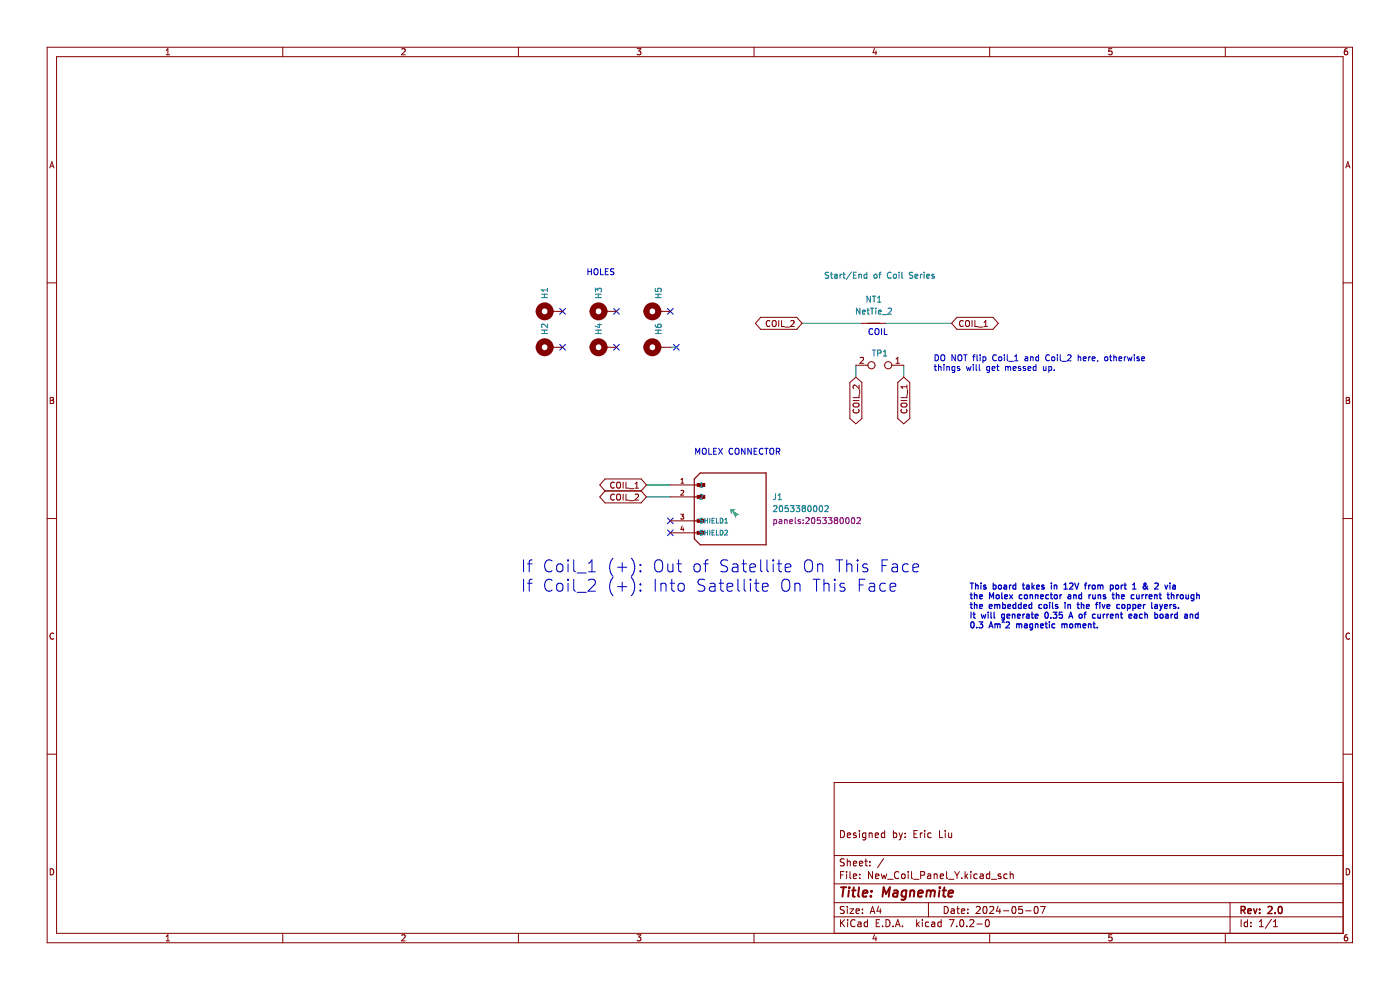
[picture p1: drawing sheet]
(kicad_sch (version 20230121) (generator eeschema)

 (paper "A4")

 (title_block
  (title "Magnemite")
  (date "2024-05-07")
  (rev "2.0")
  (comment 1 "Designed by: Eric Liu"))

 (lib_symbols
  (symbol "Device:NetTie_2" (pin_numbers hide) (pin_names (offset 0) hide) (in_bom no) (on_board yes)
   (property "Reference" "NT" (at 0 1.27 0) (effects (font (size 1.27 1.27))))
   (property "Value" "NetTie_2" (at 0 -1.27 0) (effects (font (size 1.27 1.27))))
   (property "Footprint" "" (at 0 0 0) (effects (font (size 1.27 1.27)) hide))
   (property "Datasheet" "~" (at 0 0 0) (effects (font (size 1.27 1.27)) hide))
   (symbol "NetTie_2_0_1"
    (polyline (pts (xy -1.27 0) (xy 1.27 0)) (stroke (width 0.254) (type default)) (fill (type none))))
   (symbol "NetTie_2_1_1"
    (pin passive line (at -2.54 0 0) (length 2.54) (name "1" (effects (font (size 1.27 1.27)))) (number "1" (effects (font (size 1.27 1.27)))))
    (pin passive line (at 2.54 0 180) (length 2.54) (name "2" (effects (font (size 1.27 1.27)))) (number "2" (effects (font (size 1.27 1.27)))))))
  (symbol "Mechanical:MountingHole_Pad" (pin_numbers hide) (pin_names (offset 1.016) hide) (in_bom yes) (on_board yes)
   (property "Reference" "H" (at 0 6.35 0) (effects (font (size 1.27 1.27))))
   (property "Value" "MountingHole_Pad" (at 0 4.445 0) (effects (font (size 1.27 1.27))))
   (property "Footprint" "" (at 0 0 0) (effects (font (size 1.27 1.27)) hide))
   (property "Datasheet" "~" (at 0 0 0) (effects (font (size 1.27 1.27)) hide))
   (symbol "MountingHole_Pad_0_1"
    (circle (center 0 1.27) (radius 1.27) (stroke (width 1.27) (type default)) (fill (type none))))
   (symbol "MountingHole_Pad_1_1"
    (pin input line (at 0 -2.54 90) (length 2.54) (name "1" (effects (font (size 1.27 1.27)))) (number "1" (effects (font (size 1.27 1.27)))))))
  (symbol "sidepanels:2053380002" (pin_names (offset 1.016)) (in_bom yes) (on_board yes)
   (property "Reference" "J1" (at 8.89 2.54 0) (effects (font (size 1.27 1.27)) (justify left)))
   (property "Value" "2053380002" (at 8.89 0 0) (effects (font (size 1.27 1.27)) (justify left)))
   (property "Footprint" "panels:2053380002" (at 8.89 -2.54 0) (effects (font (size 1.27 1.27)) (justify left)))
   (property "Datasheet" "" (at 0 0 0) (effects (font (size 1.27 1.27)) hide))
   (property "PARTREV" "B" (at 0 0 0) (effects (font (size 1.27 1.27)) (justify bottom) hide))
   (property "STANDARD" "Manufacturer Recommendations" (at 0 0 0) (effects (font (size 1.27 1.27)) (justify bottom) hide))
   (property "MAXIMUM_PACKAGE_HEIGHT" "2.6 mm" (at 0 0 0) (effects (font (size 1.27 1.27)) (justify bottom) hide))
   (property "MANUFACTURER" "Molex" (at 0 0 0) (effects (font (size 1.27 1.27)) (justify bottom) hide))
   (symbol "2053380002_0_0"
    (rectangle (start -6.985 -5.3975) (end -5.3975 -4.7625) (stroke (width 0.1) (type default)) (fill (type outline)))
    (rectangle (start -6.985 -2.8575) (end -5.3975 -2.2225) (stroke (width 0.1) (type default)) (fill (type outline)))
    (rectangle (start -6.985 2.2225) (end -5.3975 2.8575) (stroke (width 0.1) (type default)) (fill (type outline)))
    (rectangle (start -6.985 4.7625) (end -5.3975 5.3975) (stroke (width 0.1) (type default)) (fill (type outline)))
    (polyline (pts (xy -7.62 -6.35) (xy -6.35 -7.62)) (stroke (width 0.254) (type default)) (fill (type none)))
    (polyline (pts (xy -7.62 -5.08) (xy -5.715 -5.08)) (stroke (width 0.254) (type default)) (fill (type none)))
    (polyline (pts (xy -7.62 -2.54) (xy -5.715 -2.54)) (stroke (width 0.254) (type default)) (fill (type none)))
    (polyline (pts (xy -7.62 2.54) (xy -5.715 2.54)) (stroke (width 0.254) (type default)) (fill (type none)))
    (polyline (pts (xy -7.62 5.08) (xy -5.715 5.08)) (stroke (width 0.254) (type default)) (fill (type none)))
    (polyline (pts (xy -7.62 6.35) (xy -7.62 -6.35)) (stroke (width 0.254) (type default)) (fill (type none)))
    (polyline (pts (xy -7.62 6.35) (xy -6.35 7.62)) (stroke (width 0.254) (type default)) (fill (type none)))
    (polyline (pts (xy -6.35 -7.62) (xy 7.62 -7.62)) (stroke (width 0.254) (type default)) (fill (type none)))
    (polyline (pts (xy 7.62 -7.62) (xy 7.62 7.62)) (stroke (width 0.254) (type default)) (fill (type none)))
    (polyline (pts (xy 7.62 7.62) (xy -6.35 7.62)) (stroke (width 0.254) (type default)) (fill (type none)))
    (pin passive line (at -12.7 5.08 0) (length 5.08) (name "1" (effects (font (size 1.016 1.016)))) (number "1" (effects (font (size 1.016 1.016)))))
    (pin passive line (at -12.7 2.54 0) (length 5.08) (name "2" (effects (font (size 1.016 1.016)))) (number "2" (effects (font (size 1.016 1.016)))))
    (pin passive line (at -12.7 -2.54 0) (length 5.08) (name "SHIELD1" (effects (font (size 1.016 1.016)))) (number "3" (effects (font (size 1.016 1.016)))))
    (pin passive line (at -12.7 -5.08 0) (length 5.08) (name "SHIELD2" (effects (font (size 1.016 1.016)))) (number "4" (effects (font (size 1.016 1.016)))))))
  (symbol "sidepanels:TestPointConnection" (pin_names (offset 0.762) hide) (in_bom yes) (on_board yes)
   (property "Reference" "TP" (at 0 1.524 0) (effects (font (size 1.27 1.27))))
   (property "Value" "TestPointConnection" (at 0 -1.778 0) (effects (font (size 1.27 1.27))))
   (property "Footprint" "panels:TestPointConnection" (at 0 0 0) (effects (font (size 1.27 1.27)) hide))
   (property "Datasheet" "~" (at 0 0 0) (effects (font (size 1.27 1.27)) hide))
   (symbol "TestPointConnection_0_1"
    (circle (center -1.778 0) (radius 0.762) (stroke (width 0) (type default)) (fill (type none)))
    (circle (center 1.778 0) (radius 0.762) (stroke (width 0) (type default)) (fill (type none)))
    (pin passive line (at -5.08 0 0) (length 2.54) (name "1" (effects (font (size 1.27 1.27)))) (number "1" (effects (font (size 1.27 1.27)))))
    (pin passive line (at 5.08 0 180) (length 2.54) (name "2" (effects (font (size 1.27 1.27)))) (number "2" (effects (font (size 1.27 1.27))))))))



 (no_connect (at 130.81 66.04))
 (no_connect (at 119.38 66.04))
 (no_connect (at 130.81 73.66))
 (no_connect (at 142.24 113.03))
 (no_connect (at 143.51 73.66))
 (no_connect (at 142.24 110.49))
 (no_connect (at 142.24 66.04))
 (no_connect (at 119.38 73.66))

 (wire (pts (xy 191.77 80.01) (xy 191.77 77.47)) (stroke (width 0) (type default)))
 (wire (pts (xy 137.16 102.87) (xy 142.24 102.87)) (stroke (width 0) (type default)))
 (wire (pts (xy 201.93 68.58) (xy 187.96 68.58)) (stroke (width 0) (type default)))
 (wire (pts (xy 181.61 80.01) (xy 181.61 77.47)) (stroke (width 0) (type default)))
 (wire (pts (xy 143.51 73.66) (xy 142.24 73.66)) (stroke (width 0) (type default)))
 (wire (pts (xy 170.18 68.58) (xy 182.88 68.58)) (stroke (width 0) (type default)))
 (wire (pts (xy 137.16 105.41) (xy 142.24 105.41)) (stroke (width 0) (type default)))

 (text "If Coil_1 (+): Out of Satellite On This Face\nIf Coil_2 (+): Into Satellite On This Face" (at 110.49 125.73 0) (effects (font (size 2.54 2.54)) (justify left bottom)))
 (text "MOLEX CONNECTOR\n" (at 147.32 96.52 0) (effects (font (size 1.27 1.27)) (justify left bottom)))
 (text "This board takes in 12V from port 1 & 2 via \nthe Molex connector and runs the current through \nthe embedded coils in the five copper layers. \nIt will generate 0.35 A of current each board and \n0.3 Am^2 magnetic moment." (at 205.74 133.35 0) (effects (font (size 1.27 1.27) (thickness 0.254) bold) (justify left bottom)))
 (text "COIL" (at 184.15 71.12 0) (effects (font (size 1.27 1.27)) (justify left bottom)))
 (text "DO NOT flip Coil_1 and Coil_2 here, otherwise\nthings will get messed up." (at 198.12 78.74 0) (effects (font (size 1.27 1.27)) (justify left bottom)))
 (text "HOLES" (at 124.46 58.42 0) (effects (font (size 1.27 1.27)) (justify left bottom)))

 (global_label "COIL_2" (shape bidirectional) (at 137.16 105.41 180) (fields_autoplaced) (effects (font (size 1.27 1.27)) (justify right))
  (property "Intersheetrefs" "${INTERSHEET_REFS}" (at 126.7324 105.41 0) (effects (font (size 1.27 1.27)) (justify right) hide)))
 (global_label "COIL_1" (shape bidirectional) (at 137.16 102.87 180) (fields_autoplaced) (effects (font (size 1.27 1.27)) (justify right))
  (property "Intersheetrefs" "${INTERSHEET_REFS}" (at 126.7324 102.87 0) (effects (font (size 1.27 1.27)) (justify right) hide)))
 (global_label "COIL_2" (shape bidirectional) (at 170.18 68.58 180) (fields_autoplaced) (effects (font (size 1.27 1.27)) (justify right))
  (property "Intersheetrefs" "${INTERSHEET_REFS}" (at 159.7524 68.58 0) (effects (font (size 1.27 1.27)) (justify right) hide)))
 (global_label "COIL_2" (shape bidirectional) (at 181.61 80.01 270) (fields_autoplaced) (effects (font (size 1.27 1.27)) (justify right))
  (property "Intersheetrefs" "${INTERSHEET_REFS}" (at 181.61 90.4376 90) (effects (font (size 1.27 1.27)) (justify right) hide)))
 (global_label "COIL_1" (shape bidirectional) (at 191.77 80.01 270) (fields_autoplaced) (effects (font (size 1.27 1.27)) (justify right))
  (property "Intersheetrefs" "${INTERSHEET_REFS}" (at 191.77 90.4376 90) (effects (font (size 1.27 1.27)) (justify right) hide)))
 (global_label "COIL_1" (shape bidirectional) (at 201.93 68.58 0) (fields_autoplaced) (effects (font (size 1.27 1.27)) (justify left))
  (property "Intersheetrefs" "${INTERSHEET_REFS}" (at 212.3576 68.58 0) (effects (font (size 1.27 1.27)) (justify left) hide)))

 (symbol (lib_id "Device:NetTie_2") (at 185.42 68.58 0) (unit 1) (in_bom no) (on_board yes) (dnp no) (fields_autoplaced)
  (property "Reference" "NT1" (at 185.42 63.5 0) (effects (font (size 1.27 1.27))))
  (property "Value" "NetTie_2" (at 185.42 66.04 0) (effects (font (size 1.27 1.27))))
  (property "Footprint" "NetTie:NetTie-2_SMD_Pad0.5mm" (at 185.42 68.58 0) (effects (font (size 1.27 1.27)) hide))
  (property "Datasheet" "~" (at 185.42 68.58 0) (effects (font (size 1.27 1.27)) hide)) (pin "1") (pin "2")
  (instances (project "New_Coil_Panel_Y" (path "" (reference "NT1") (unit 1))) (project "New_Coil_Panels_X" (path "" (reference "NT2") (unit 1)))))

 (symbol (lib_id "sidepanels:TestPointConnection") (at 186.69 77.47 180) (unit 1) (in_bom no) (on_board yes) (dnp no)
  (property "Reference" "TP1" (at 186.69 74.93 0) (effects (font (size 1.27 1.27))))
  (property "Value" "Start/End of Coil Series" (at 186.69 58.42 0) (effects (font (size 1.27 1.27))))
  (property "Footprint" "panels:TestPointConnection" (at 186.69 77.47 0) (effects (font (size 1.27 1.27)) hide))
  (property "Datasheet" "~" (at 186.69 77.47 0) (effects (font (size 1.27 1.27)) hide)) (pin "1") (pin "2")
  (instances (project "Coil_Panels_XY" (path "" (reference "TP1") (unit 1))) (project "New_Coil_Panel_Y" (path "" (reference "TP1") (unit 1))) (project "New_Coil_Panels_X" (path "" (reference "TP1") (unit 1)))))

 (symbol (lib_id "sidepanels:2053380002") (at 154.94 107.95 0) (unit 1) (in_bom yes) (on_board yes) (dnp no) (fields_autoplaced)
  (property "Reference" "J1" (at 163.83 105.41 0) (effects (font (size 1.27 1.27)) (justify left)))
  (property "Value" "2053380002" (at 163.83 107.95 0) (effects (font (size 1.27 1.27)) (justify left)))
  (property "Footprint" "panels:2053380002" (at 163.83 110.49 0) (effects (font (size 1.27 1.27)) (justify left)))
  (property "Datasheet" "" (at 154.94 107.95 0) (effects (font (size 1.27 1.27)) hide))
  (property "PARTREV" "B" (at 154.94 107.95 0) (effects (font (size 1.27 1.27)) (justify bottom) hide))
  (property "STANDARD" "Manufacturer Recommendations" (at 154.94 107.95 0) (effects (font (size 1.27 1.27)) (justify bottom) hide))
  (property "MAXIMUM_PACKAGE_HEIGHT" "2.6 mm" (at 154.94 107.95 0) (effects (font (size 1.27 1.27)) (justify bottom) hide))
  (property "MANUFACTURER" "Molex" (at 154.94 107.95 0) (effects (font (size 1.27 1.27)) (justify bottom) hide)) (pin "1") (pin "2") (pin "3") (pin "4")
  (instances (project "New_Coil_Panel_Y" (path "" (reference "J1") (unit 1))) (project "New_Coil_Panels_X" (path "" (reference "J1") (unit 1)))))

 (symbol (lib_id "Mechanical:MountingHole_Pad") (at 139.7 73.66 90) (unit 1) (in_bom no) (on_board yes) (dnp no)
  (property "Reference" "H1" (at 139.7254 71.12 0) (effects (font (size 1.27 1.27)) (justify left)))
  (property "Value" "~" (at 140.7668 71.12 0) (effects (font (size 1.27 1.27)) (justify left)))
  (property "Footprint" "MountingHole:MountingHole_2.2mm_M2_DIN965_Pad_TopBottom" (at 139.7 73.66 0) (effects (font (size 1.27 1.27)) hide))
  (property "Datasheet" "~" (at 139.7 73.66 0) (effects (font (size 1.27 1.27)) hide)) (pin "1")
  (instances (project "Coil_Panels_XY" (path "" (reference "H1") (unit 1))) (project "New_Coil_Panel_Y" (path "" (reference "H6") (unit 1))) (project "New_Coil_Panels_X" (path "" (reference "H6") (unit 1)))))

 (symbol (lib_id "Mechanical:MountingHole_Pad") (at 128.27 66.04 90) (unit 1) (in_bom no) (on_board yes) (dnp no)
  (property "Reference" "H3" (at 127.0254 63.5 0) (effects (font (size 1.27 1.27)) (justify left)))
  (property "Value" "~" (at 129.3368 63.5 0) (effects (font (size 1.27 1.27)) (justify left)))
  (property "Footprint" "MountingHole:MountingHole_2.2mm_M2_DIN965_Pad_TopBottom" (at 128.27 66.04 0) (effects (font (size 1.27 1.27)) hide))
  (property "Datasheet" "~" (at 128.27 66.04 0) (effects (font (size 1.27 1.27)) hide)) (pin "1")
  (instances (project "Coil_Panels_XY" (path "" (reference "H3") (unit 1))) (project "New_Coil_Panel_Y" (path "" (reference "H3") (unit 1))) (project "New_Coil_Panels_X" (path "" (reference "H3") (unit 1)))))

 (symbol (lib_id "Mechanical:MountingHole_Pad") (at 116.84 73.66 90) (unit 1) (in_bom no) (on_board yes) (dnp no)
  (property "Reference" "H1" (at 115.5954 71.12 0) (effects (font (size 1.27 1.27)) (justify left)))
  (property "Value" "~" (at 117.9068 71.12 0) (effects (font (size 1.27 1.27)) (justify left)))
  (property "Footprint" "MountingHole:MountingHole_2.2mm_M2_DIN965_Pad_TopBottom" (at 116.84 73.66 0) (effects (font (size 1.27 1.27)) hide))
  (property "Datasheet" "~" (at 116.84 73.66 0) (effects (font (size 1.27 1.27)) hide)) (pin "1")
  (instances (project "Coil_Panels_XY" (path "" (reference "H1") (unit 1))) (project "New_Coil_Panel_Y" (path "" (reference "H2") (unit 1))) (project "New_Coil_Panels_X" (path "" (reference "H2") (unit 1)))))

 (symbol (lib_id "Mechanical:MountingHole_Pad") (at 116.84 66.04 90) (unit 1) (in_bom no) (on_board yes) (dnp no)
  (property "Reference" "H4" (at 115.5954 63.5 0) (effects (font (size 1.27 1.27)) (justify left)))
  (property "Value" "~" (at 117.9068 63.5 0) (effects (font (size 1.27 1.27)) (justify left)))
  (property "Footprint" "MountingHole:MountingHole_2.2mm_M2_DIN965_Pad_TopBottom" (at 116.84 66.04 0) (effects (font (size 1.27 1.27)) hide))
  (property "Datasheet" "~" (at 116.84 66.04 0) (effects (font (size 1.27 1.27)) hide)) (pin "1")
  (instances (project "Coil_Panels_XY" (path "" (reference "H4") (unit 1))) (project "New_Coil_Panel_Y" (path "" (reference "H1") (unit 1))) (project "New_Coil_Panels_X" (path "" (reference "H1") (unit 1)))))

 (symbol (lib_id "Mechanical:MountingHole_Pad") (at 128.27 73.66 90) (unit 1) (in_bom no) (on_board yes) (dnp no)
  (property "Reference" "H2" (at 127.0254 71.12 0) (effects (font (size 1.27 1.27)) (justify left)))
  (property "Value" "~" (at 129.3368 71.12 0) (effects (font (size 1.27 1.27)) (justify left)))
  (property "Footprint" "MountingHole:MountingHole_2.2mm_M2_DIN965_Pad_TopBottom" (at 128.27 73.66 0) (effects (font (size 1.27 1.27)) hide))
  (property "Datasheet" "~" (at 128.27 73.66 0) (effects (font (size 1.27 1.27)) hide)) (pin "1")
  (instances (project "Coil_Panels_XY" (path "" (reference "H2") (unit 1))) (project "New_Coil_Panel_Y" (path "" (reference "H4") (unit 1))) (project "New_Coil_Panels_X" (path "" (reference "H4") (unit 1)))))

 (symbol (lib_id "Mechanical:MountingHole_Pad") (at 139.7 66.04 90) (unit 1) (in_bom no) (on_board yes) (dnp no)
  (property "Reference" "H4" (at 139.7254 63.5 0) (effects (font (size 1.27 1.27)) (justify left)))
  (property "Value" "~" (at 140.7668 63.5 0) (effects (font (size 1.27 1.27)) (justify left)))
  (property "Footprint" "MountingHole:MountingHole_2.2mm_M2_DIN965_Pad_TopBottom" (at 139.7 66.04 0) (effects (font (size 1.27 1.27)) hide))
  (property "Datasheet" "~" (at 139.7 66.04 0) (effects (font (size 1.27 1.27)) hide)) (pin "1")
  (instances (project "Coil_Panels_XY" (path "" (reference "H4") (unit 1))) (project "New_Coil_Panel_Y" (path "" (reference "H5") (unit 1))) (project "New_Coil_Panels_X" (path "" (reference "H5") (unit 1)))))

 (sheet_instances (path "" (page "1"))))
